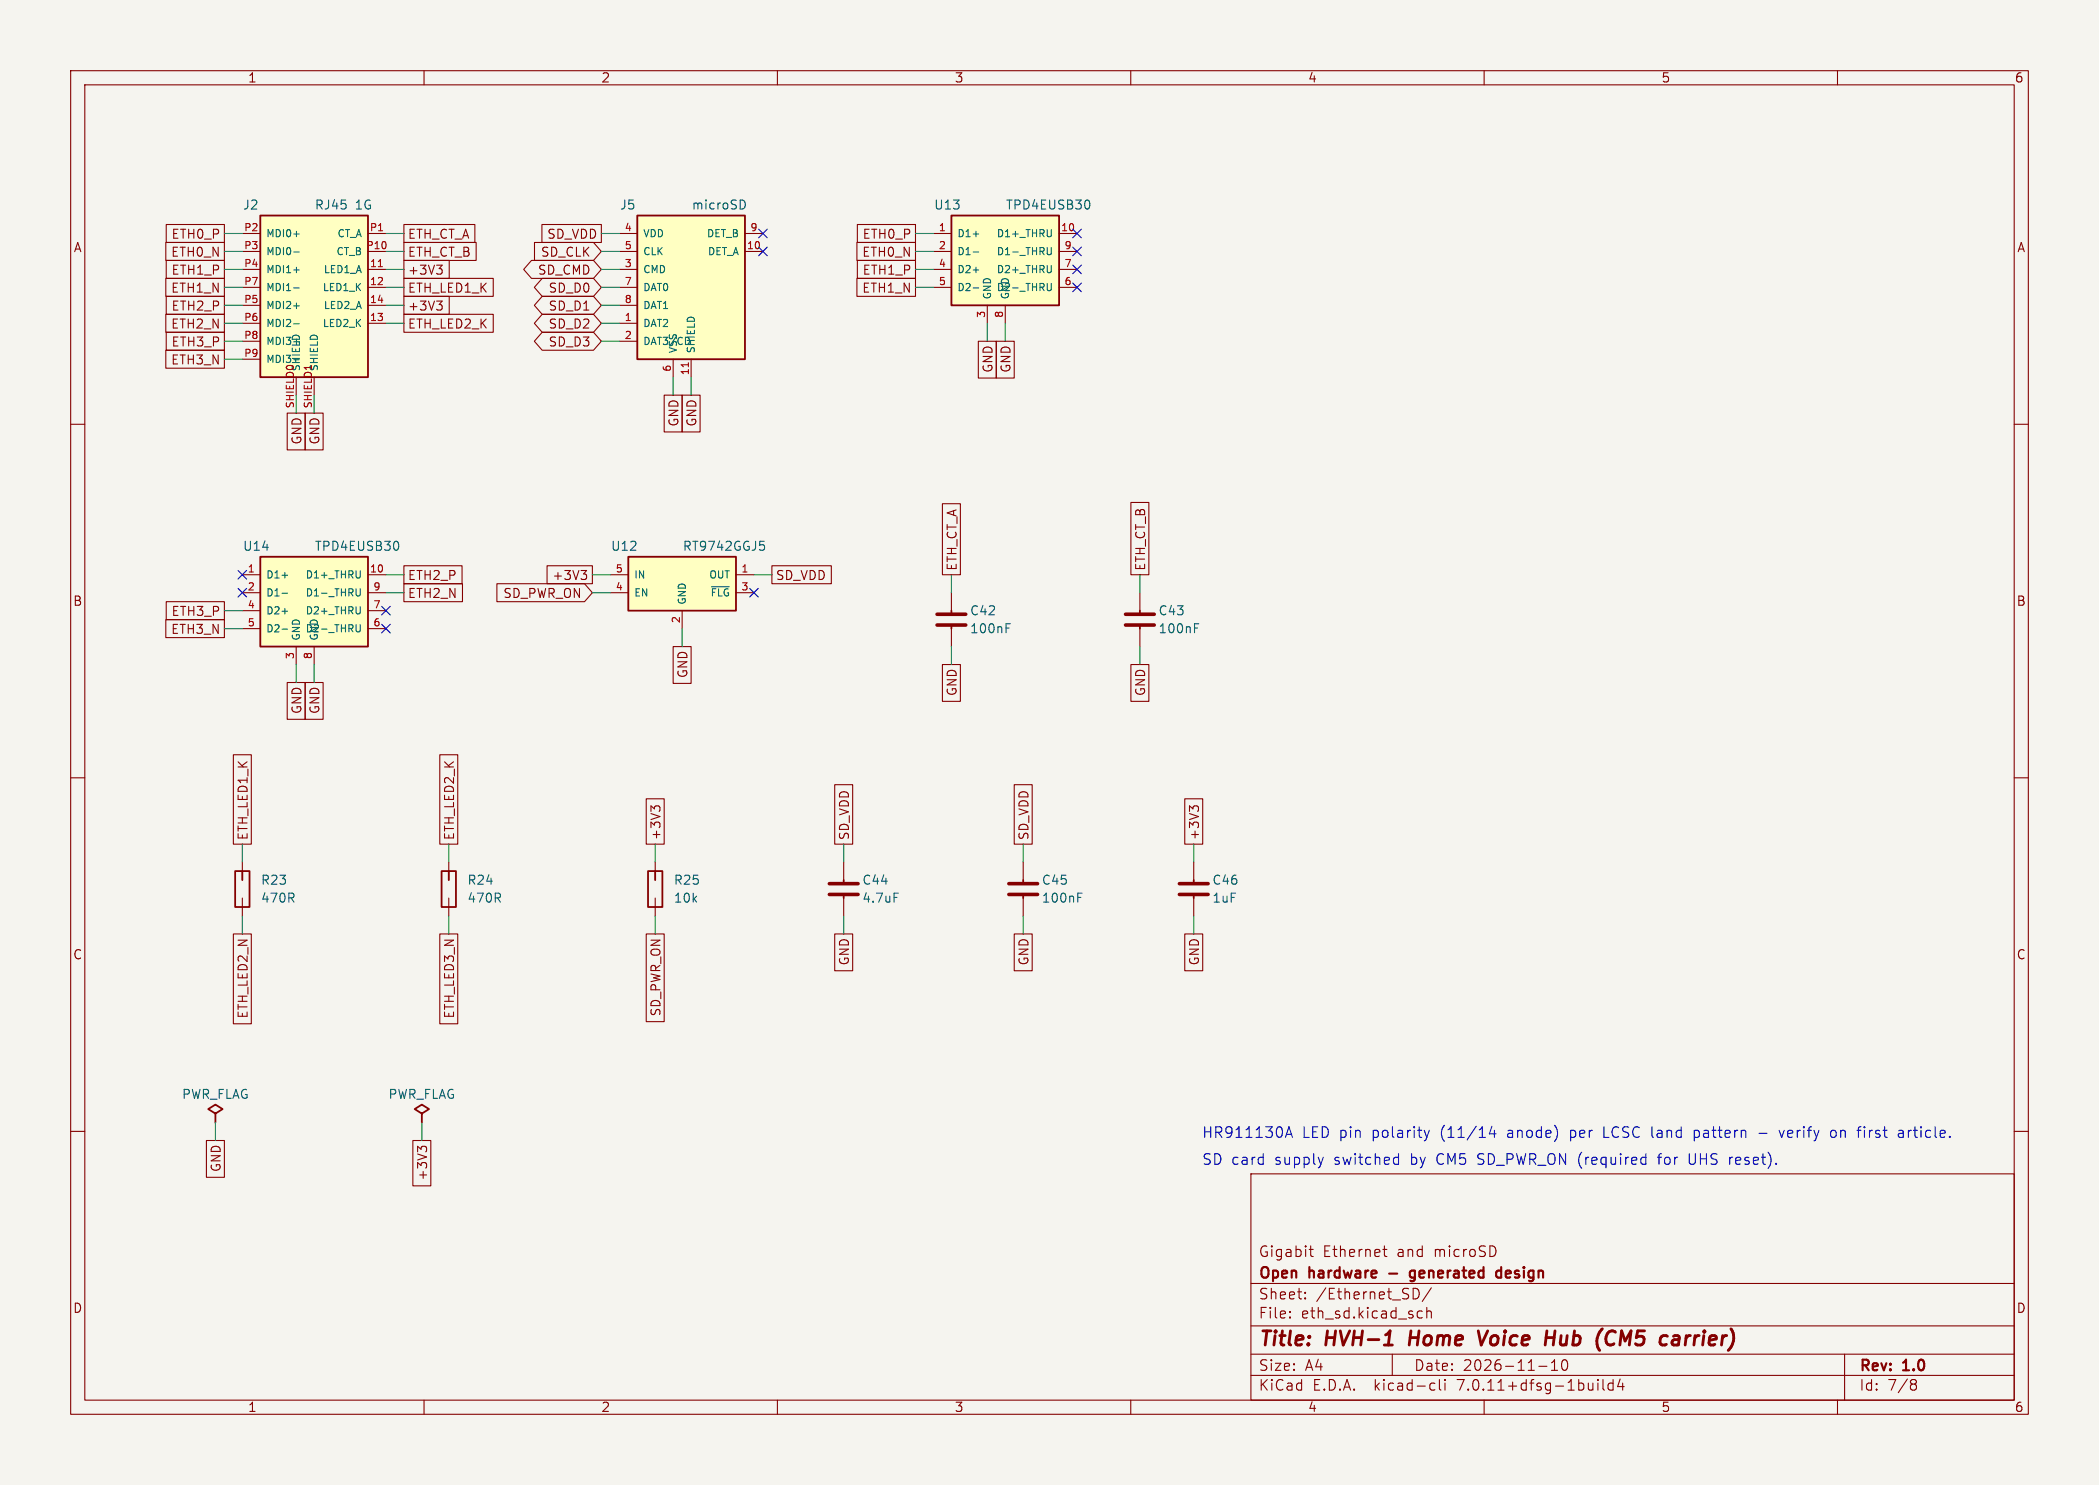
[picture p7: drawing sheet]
(kicad_sch (version 20230121) (generator eeschema)
 (paper "A4")
 (title_block (title "HVH-1 Home Voice Hub (CM5 carrier)") (date "2026-11-10") (rev "1.0") (company "Open hardware - generated design")
  (comment 1 "Gigabit Ethernet and microSD") (comment 2 ""))
 (lib_symbols
  (symbol "hvh:C" (pin_numbers hide) (pin_names (offset 0) hide) (in_bom yes) (on_board yes)
   (property "Reference" "C" (at 2.54 1.31 0) (effects (font (size 1.27 1.27)) (justify left)))
   (property "Value" "C" (at 2.54 -1.31 0) (effects (font (size 1.27 1.27)) (justify left)))
   (property "Footprint" "" (at 0 0 0) (effects (font (size 1.27 1.27)) hide))
   (property "Datasheet" "" (at 0 0 0) (effects (font (size 1.27 1.27)) hide))
   (symbol "C_0_1"
    (polyline (pts (xy -2.032 0.762) (xy 2.032 0.762)) (stroke (width 0.508) (type default)) (fill (type none)))
    (polyline (pts (xy -2.032 -0.762) (xy 2.032 -0.762)) (stroke (width 0.508) (type default)) (fill (type none)))
    (polyline (pts (xy 0 1.27) (xy 0 0.762)) (stroke (width 0.254) (type default)) (fill (type none)))
    (polyline (pts (xy 0 -0.762) (xy 0 -1.27)) (stroke (width 0.254) (type default)) (fill (type none))))
   (symbol "C_1_1"
    (pin passive line (at 0.00 3.81 270) (length 2.54) (name "~" (effects (font (size 1.016 1.016)))) (number "1" (effects (font (size 1.016 1.016)))))
    (pin passive line (at 0.00 -3.81 90) (length 2.54) (name "~" (effects (font (size 1.016 1.016)))) (number "2" (effects (font (size 1.016 1.016)))))))
  (symbol "hvh:PWR_FLAG" (power) (pin_numbers hide) (pin_names (offset 0) hide) (in_bom yes) (on_board yes)
   (property "Reference" "#FLG" (at 2.54 0.040000000000000036 0) (effects (font (size 1.27 1.27)) (justify left)))
   (property "Value" "PWR_FLAG" (at 2.54 -0.040000000000000036 0) (effects (font (size 1.27 1.27)) (justify left)))
   (property "Footprint" "" (at 0 0 0) (effects (font (size 1.27 1.27)) hide))
   (property "Datasheet" "" (at 0 0 0) (effects (font (size 1.27 1.27)) hide))
   (symbol "PWR_FLAG_0_1"
    (polyline (pts (xy 0 0) (xy 0 1.27) (xy -1.016 1.905) (xy 0 2.54) (xy 1.016 1.905) (xy 0 1.27)) (stroke (width 0.254) (type default)) (fill (type none))))
   (symbol "PWR_FLAG_1_1"
    (pin power_out line (at 0.00 0.00 90) (length 0) hide (name "pwr" (effects (font (size 1.016 1.016)))) (number "1" (effects (font (size 1.016 1.016)))))))
  (symbol "hvh:R" (pin_numbers hide) (pin_names (offset 0) hide) (in_bom yes) (on_board yes)
   (property "Reference" "R" (at 2.54 1.31 0) (effects (font (size 1.27 1.27)) (justify left)))
   (property "Value" "R" (at 2.54 -1.31 0) (effects (font (size 1.27 1.27)) (justify left)))
   (property "Footprint" "" (at 0 0 0) (effects (font (size 1.27 1.27)) hide))
   (property "Datasheet" "" (at 0 0 0) (effects (font (size 1.27 1.27)) hide))
   (symbol "R_0_1"
    (rectangle (start -1.016 2.54) (end 1.016 -2.54) (stroke (width 0.254) (type default)) (fill (type none)))
    (polyline (pts (xy 0 2.54) (xy 0 1.27)) (stroke (width 0.254) (type default)) (fill (type none))))
   (symbol "R_1_1"
    (pin passive line (at 0.00 3.81 270) (length 2.54) (name "~" (effects (font (size 1.016 1.016)))) (number "1" (effects (font (size 1.016 1.016)))))
    (pin passive line (at 0.00 -3.81 90) (length 2.54) (name "~" (effects (font (size 1.016 1.016)))) (number "2" (effects (font (size 1.016 1.016)))))))
  (symbol "hvh:RJ45" (pin_names (offset 0.762)) (in_bom yes) (on_board yes)
   (property "Reference" "J" (at -7.62 13.2 0) (effects (font (size 1.27 1.27)) (justify left)))
   (property "Value" "RJ45" (at -7.62 -13.2 0) (effects (font (size 1.27 1.27)) (justify left)))
   (property "Footprint" "" (at 0 0 0) (effects (font (size 1.27 1.27)) hide))
   (property "Datasheet" "" (at 0 0 0) (effects (font (size 1.27 1.27)) hide))
   (symbol "RJ45_0_1"
    (rectangle (start -7.62 11.43) (end 7.62 -11.43) (stroke (width 0.254) (type default)) (fill (type background))))
   (symbol "RJ45_1_1"
    (pin passive line (at -10.16 8.89 0) (length 2.54) (name "MDI0+" (effects (font (size 1.016 1.016)))) (number "P2" (effects (font (size 1.016 1.016)))))
    (pin passive line (at -10.16 6.35 0) (length 2.54) (name "MDI0-" (effects (font (size 1.016 1.016)))) (number "P3" (effects (font (size 1.016 1.016)))))
    (pin passive line (at -10.16 3.81 0) (length 2.54) (name "MDI1+" (effects (font (size 1.016 1.016)))) (number "P4" (effects (font (size 1.016 1.016)))))
    (pin passive line (at -10.16 1.27 0) (length 2.54) (name "MDI1-" (effects (font (size 1.016 1.016)))) (number "P7" (effects (font (size 1.016 1.016)))))
    (pin passive line (at -10.16 -1.27 0) (length 2.54) (name "MDI2+" (effects (font (size 1.016 1.016)))) (number "P5" (effects (font (size 1.016 1.016)))))
    (pin passive line (at -10.16 -3.81 0) (length 2.54) (name "MDI2-" (effects (font (size 1.016 1.016)))) (number "P6" (effects (font (size 1.016 1.016)))))
    (pin passive line (at -10.16 -6.35 0) (length 2.54) (name "MDI3+" (effects (font (size 1.016 1.016)))) (number "P8" (effects (font (size 1.016 1.016)))))
    (pin passive line (at -10.16 -8.89 0) (length 2.54) (name "MDI3-" (effects (font (size 1.016 1.016)))) (number "P9" (effects (font (size 1.016 1.016)))))
    (pin passive line (at 10.16 8.89 180) (length 2.54) (name "CT_A" (effects (font (size 1.016 1.016)))) (number "P1" (effects (font (size 1.016 1.016)))))
    (pin passive line (at 10.16 6.35 180) (length 2.54) (name "CT_B" (effects (font (size 1.016 1.016)))) (number "P10" (effects (font (size 1.016 1.016)))))
    (pin passive line (at 10.16 3.81 180) (length 2.54) (name "LED1_A" (effects (font (size 1.016 1.016)))) (number "11" (effects (font (size 1.016 1.016)))))
    (pin passive line (at 10.16 1.27 180) (length 2.54) (name "LED1_K" (effects (font (size 1.016 1.016)))) (number "12" (effects (font (size 1.016 1.016)))))
    (pin passive line (at 10.16 -1.27 180) (length 2.54) (name "LED2_A" (effects (font (size 1.016 1.016)))) (number "14" (effects (font (size 1.016 1.016)))))
    (pin passive line (at 10.16 -3.81 180) (length 2.54) (name "LED2_K" (effects (font (size 1.016 1.016)))) (number "13" (effects (font (size 1.016 1.016)))))
    (pin passive line (at -2.54 -13.97 90) (length 2.54) (name "SHIELD" (effects (font (size 1.016 1.016)))) (number "SHIELD0" (effects (font (size 1.016 1.016)))))
    (pin passive line (at 0.00 -13.97 90) (length 2.54) (name "SHIELD" (effects (font (size 1.016 1.016)))) (number "SHIELD1" (effects (font (size 1.016 1.016)))))))
  (symbol "hvh:RT9742" (pin_names (offset 0.762)) (in_bom yes) (on_board yes)
   (property "Reference" "U" (at -7.619999999999999 5.58 0) (effects (font (size 1.27 1.27)) (justify left)))
   (property "Value" "RT9742" (at -7.619999999999999 -5.58 0) (effects (font (size 1.27 1.27)) (justify left)))
   (property "Footprint" "" (at 0 0 0) (effects (font (size 1.27 1.27)) hide))
   (property "Datasheet" "" (at 0 0 0) (effects (font (size 1.27 1.27)) hide))
   (symbol "RT9742_0_1"
    (rectangle (start -7.62 3.81) (end 7.62 -3.81) (stroke (width 0.254) (type default)) (fill (type background))))
   (symbol "RT9742_1_1"
    (pin power_in line (at -10.16 1.27 0) (length 2.54) (name "IN" (effects (font (size 1.016 1.016)))) (number "5" (effects (font (size 1.016 1.016)))))
    (pin input line (at -10.16 -1.27 0) (length 2.54) (name "EN" (effects (font (size 1.016 1.016)))) (number "4" (effects (font (size 1.016 1.016)))))
    (pin power_in line (at 0.00 -6.35 90) (length 2.54) (name "GND" (effects (font (size 1.016 1.016)))) (number "2" (effects (font (size 1.016 1.016)))))
    (pin power_out line (at 10.16 1.27 180) (length 2.54) (name "OUT" (effects (font (size 1.016 1.016)))) (number "1" (effects (font (size 1.016 1.016)))))
    (pin open_collector line (at 10.16 -1.27 180) (length 2.54) (name "~{FLG}" (effects (font (size 1.016 1.016)))) (number "3" (effects (font (size 1.016 1.016)))))))
  (symbol "hvh:TPD4EUSB30" (pin_names (offset 0.762)) (in_bom yes) (on_board yes)
   (property "Reference" "U" (at -7.62 8.12 0) (effects (font (size 1.27 1.27)) (justify left)))
   (property "Value" "TPD4EUSB30" (at -7.62 -8.12 0) (effects (font (size 1.27 1.27)) (justify left)))
   (property "Footprint" "" (at 0 0 0) (effects (font (size 1.27 1.27)) hide))
   (property "Datasheet" "" (at 0 0 0) (effects (font (size 1.27 1.27)) hide))
   (symbol "TPD4EUSB30_0_1"
    (rectangle (start -7.62 6.35) (end 7.62 -6.35) (stroke (width 0.254) (type default)) (fill (type background))))
   (symbol "TPD4EUSB30_1_1"
    (pin passive line (at -10.16 3.81 0) (length 2.54) (name "D1+" (effects (font (size 1.016 1.016)))) (number "1" (effects (font (size 1.016 1.016)))))
    (pin passive line (at 10.16 3.81 180) (length 2.54) (name "D1+_THRU" (effects (font (size 1.016 1.016)))) (number "10" (effects (font (size 1.016 1.016)))))
    (pin passive line (at -10.16 1.27 0) (length 2.54) (name "D1-" (effects (font (size 1.016 1.016)))) (number "2" (effects (font (size 1.016 1.016)))))
    (pin passive line (at 10.16 1.27 180) (length 2.54) (name "D1-_THRU" (effects (font (size 1.016 1.016)))) (number "9" (effects (font (size 1.016 1.016)))))
    (pin passive line (at -10.16 -1.27 0) (length 2.54) (name "D2+" (effects (font (size 1.016 1.016)))) (number "4" (effects (font (size 1.016 1.016)))))
    (pin passive line (at 10.16 -1.27 180) (length 2.54) (name "D2+_THRU" (effects (font (size 1.016 1.016)))) (number "7" (effects (font (size 1.016 1.016)))))
    (pin passive line (at -10.16 -3.81 0) (length 2.54) (name "D2-" (effects (font (size 1.016 1.016)))) (number "5" (effects (font (size 1.016 1.016)))))
    (pin passive line (at 10.16 -3.81 180) (length 2.54) (name "D2-_THRU" (effects (font (size 1.016 1.016)))) (number "6" (effects (font (size 1.016 1.016)))))
    (pin power_in line (at -2.54 -8.89 90) (length 2.54) (name "GND" (effects (font (size 1.016 1.016)))) (number "3" (effects (font (size 1.016 1.016)))))
    (pin passive line (at 0.00 -8.89 90) (length 2.54) (name "GND" (effects (font (size 1.016 1.016)))) (number "8" (effects (font (size 1.016 1.016)))))))
  (symbol "hvh:USDSOCK" (pin_names (offset 0.762)) (in_bom yes) (on_board yes)
   (property "Reference" "J" (at -7.62 11.93 0) (effects (font (size 1.27 1.27)) (justify left)))
   (property "Value" "USDSOCK" (at -7.62 -11.93 0) (effects (font (size 1.27 1.27)) (justify left)))
   (property "Footprint" "" (at 0 0 0) (effects (font (size 1.27 1.27)) hide))
   (property "Datasheet" "" (at 0 0 0) (effects (font (size 1.27 1.27)) hide))
   (symbol "USDSOCK_0_1"
    (rectangle (start -7.62 10.16) (end 7.62 -10.16) (stroke (width 0.254) (type default)) (fill (type background))))
   (symbol "USDSOCK_1_1"
    (pin power_in line (at -10.16 7.62 0) (length 2.54) (name "VDD" (effects (font (size 1.016 1.016)))) (number "4" (effects (font (size 1.016 1.016)))))
    (pin input line (at -10.16 5.08 0) (length 2.54) (name "CLK" (effects (font (size 1.016 1.016)))) (number "5" (effects (font (size 1.016 1.016)))))
    (pin bidirectional line (at -10.16 2.54 0) (length 2.54) (name "CMD" (effects (font (size 1.016 1.016)))) (number "3" (effects (font (size 1.016 1.016)))))
    (pin bidirectional line (at -10.16 0.00 0) (length 2.54) (name "DAT0" (effects (font (size 1.016 1.016)))) (number "7" (effects (font (size 1.016 1.016)))))
    (pin bidirectional line (at -10.16 -2.54 0) (length 2.54) (name "DAT1" (effects (font (size 1.016 1.016)))) (number "8" (effects (font (size 1.016 1.016)))))
    (pin bidirectional line (at -10.16 -5.08 0) (length 2.54) (name "DAT2" (effects (font (size 1.016 1.016)))) (number "1" (effects (font (size 1.016 1.016)))))
    (pin bidirectional line (at -10.16 -7.62 0) (length 2.54) (name "DAT3/CD" (effects (font (size 1.016 1.016)))) (number "2" (effects (font (size 1.016 1.016)))))
    (pin passive line (at 10.16 7.62 180) (length 2.54) (name "DET_B" (effects (font (size 1.016 1.016)))) (number "9" (effects (font (size 1.016 1.016)))))
    (pin passive line (at 10.16 5.08 180) (length 2.54) (name "DET_A" (effects (font (size 1.016 1.016)))) (number "10" (effects (font (size 1.016 1.016)))))
    (pin power_in line (at -2.54 -12.70 90) (length 2.54) (name "VSS" (effects (font (size 1.016 1.016)))) (number "6" (effects (font (size 1.016 1.016)))))
    (pin passive line (at 0.00 -12.70 90) (length 2.54) (name "SHIELD" (effects (font (size 1.016 1.016)))) (number "11" (effects (font (size 1.016 1.016))))))))
 (symbol (lib_id "hvh:RJ45") (at 44.45 41.91 0) (unit 1) (in_bom yes) (on_board yes) (dnp no)
  (property "Reference" "J2" (at 34.29 28.98 0) (effects (font (size 1.27 1.27)) (justify left)))
  (property "Value" "RJ45 1G" (at 44.45 28.98 0) (effects (font (size 1.27 1.27)) (justify left)))
  (property "Footprint" "hvh:RJ45_HanRun_HR911130A" (at 44.45 41.91 0) (effects (font (size 1.27 1.27)) (justify left) hide))
  (property "Datasheet" "" (at 44.45 41.91 0) (effects (font (size 1.27 1.27)) (justify left) hide))
  (property "LCSC" "C54408" (at 44.45 41.91 0) (effects (font (size 1.27 1.27)) (justify left) hide))
  (property "MPN" "HR911130A" (at 44.45 41.91 0) (effects (font (size 1.27 1.27)) (justify left) hide))
  (property "Manufacturer" "HanRun" (at 44.45 41.91 0) (effects (font (size 1.27 1.27)) (justify left) hide))
  (property "Description" "RJ45 gigabit MagJack with LEDs" (at 44.45 41.91 0) (effects (font (size 1.27 1.27)) (justify left) hide)) (pin "P2") (pin "P3") (pin "P4") (pin "P7") (pin "P5") (pin "P6") (pin "P8") (pin "P9") (pin "P1") (pin "P10") (pin "11") (pin "12") (pin "14") (pin "13") (pin "SHIELD0") (pin "SHIELD1"))
 (wire (pts (xy 34.29 33.02) (xy 31.75 33.02)) (stroke (width 0) (type default)))
 (global_label "ETH0_P" (shape passive) (at 31.75 33.02 180) (fields_autoplaced) (effects (font (size 1.27 1.27)) (justify right))
  (property "Intersheetrefs" "${INTERSHEET_REFS}" (at 31.75 33.02 0) (effects (font (size 1.27 1.27)) hide)))
 (wire (pts (xy 34.29 35.56) (xy 31.75 35.56)) (stroke (width 0) (type default)))
 (global_label "ETH0_N" (shape passive) (at 31.75 35.56 180) (fields_autoplaced) (effects (font (size 1.27 1.27)) (justify right))
  (property "Intersheetrefs" "${INTERSHEET_REFS}" (at 31.75 35.56 0) (effects (font (size 1.27 1.27)) hide)))
 (wire (pts (xy 34.29 38.1) (xy 31.75 38.1)) (stroke (width 0) (type default)))
 (global_label "ETH1_P" (shape passive) (at 31.75 38.1 180) (fields_autoplaced) (effects (font (size 1.27 1.27)) (justify right))
  (property "Intersheetrefs" "${INTERSHEET_REFS}" (at 31.75 38.1 0) (effects (font (size 1.27 1.27)) hide)))
 (wire (pts (xy 34.29 40.64) (xy 31.75 40.64)) (stroke (width 0) (type default)))
 (global_label "ETH1_N" (shape passive) (at 31.75 40.64 180) (fields_autoplaced) (effects (font (size 1.27 1.27)) (justify right))
  (property "Intersheetrefs" "${INTERSHEET_REFS}" (at 31.75 40.64 0) (effects (font (size 1.27 1.27)) hide)))
 (wire (pts (xy 34.29 43.18) (xy 31.75 43.18)) (stroke (width 0) (type default)))
 (global_label "ETH2_P" (shape passive) (at 31.75 43.18 180) (fields_autoplaced) (effects (font (size 1.27 1.27)) (justify right))
  (property "Intersheetrefs" "${INTERSHEET_REFS}" (at 31.75 43.18 0) (effects (font (size 1.27 1.27)) hide)))
 (wire (pts (xy 34.29 45.72) (xy 31.75 45.72)) (stroke (width 0) (type default)))
 (global_label "ETH2_N" (shape passive) (at 31.75 45.72 180) (fields_autoplaced) (effects (font (size 1.27 1.27)) (justify right))
  (property "Intersheetrefs" "${INTERSHEET_REFS}" (at 31.75 45.72 0) (effects (font (size 1.27 1.27)) hide)))
 (wire (pts (xy 34.29 48.26) (xy 31.75 48.26)) (stroke (width 0) (type default)))
 (global_label "ETH3_P" (shape passive) (at 31.75 48.26 180) (fields_autoplaced) (effects (font (size 1.27 1.27)) (justify right))
  (property "Intersheetrefs" "${INTERSHEET_REFS}" (at 31.75 48.26 0) (effects (font (size 1.27 1.27)) hide)))
 (wire (pts (xy 34.29 50.8) (xy 31.75 50.8)) (stroke (width 0) (type default)))
 (global_label "ETH3_N" (shape passive) (at 31.75 50.8 180) (fields_autoplaced) (effects (font (size 1.27 1.27)) (justify right))
  (property "Intersheetrefs" "${INTERSHEET_REFS}" (at 31.75 50.8 0) (effects (font (size 1.27 1.27)) hide)))
 (wire (pts (xy 54.61 33.02) (xy 57.15 33.02)) (stroke (width 0) (type default)))
 (global_label "ETH_CT_A" (shape passive) (at 57.15 33.02 0) (fields_autoplaced) (effects (font (size 1.27 1.27)) (justify left))
  (property "Intersheetrefs" "${INTERSHEET_REFS}" (at 57.15 33.02 0) (effects (font (size 1.27 1.27)) hide)))
 (wire (pts (xy 54.61 35.56) (xy 57.15 35.56)) (stroke (width 0) (type default)))
 (global_label "ETH_CT_B" (shape passive) (at 57.15 35.56 0) (fields_autoplaced) (effects (font (size 1.27 1.27)) (justify left))
  (property "Intersheetrefs" "${INTERSHEET_REFS}" (at 57.15 35.56 0) (effects (font (size 1.27 1.27)) hide)))
 (wire (pts (xy 54.61 38.1) (xy 57.15 38.1)) (stroke (width 0) (type default)))
 (global_label "+3V3" (shape passive) (at 57.15 38.1 0) (fields_autoplaced) (effects (font (size 1.27 1.27)) (justify left))
  (property "Intersheetrefs" "${INTERSHEET_REFS}" (at 57.15 38.1 0) (effects (font (size 1.27 1.27)) hide)))
 (wire (pts (xy 54.61 40.64) (xy 57.15 40.64)) (stroke (width 0) (type default)))
 (global_label "ETH_LED1_K" (shape passive) (at 57.15 40.64 0) (fields_autoplaced) (effects (font (size 1.27 1.27)) (justify left))
  (property "Intersheetrefs" "${INTERSHEET_REFS}" (at 57.15 40.64 0) (effects (font (size 1.27 1.27)) hide)))
 (wire (pts (xy 54.61 43.18) (xy 57.15 43.18)) (stroke (width 0) (type default)))
 (global_label "+3V3" (shape passive) (at 57.15 43.18 0) (fields_autoplaced) (effects (font (size 1.27 1.27)) (justify left))
  (property "Intersheetrefs" "${INTERSHEET_REFS}" (at 57.15 43.18 0) (effects (font (size 1.27 1.27)) hide)))
 (wire (pts (xy 54.61 45.72) (xy 57.15 45.72)) (stroke (width 0) (type default)))
 (global_label "ETH_LED2_K" (shape passive) (at 57.15 45.72 0) (fields_autoplaced) (effects (font (size 1.27 1.27)) (justify left))
  (property "Intersheetrefs" "${INTERSHEET_REFS}" (at 57.15 45.72 0) (effects (font (size 1.27 1.27)) hide)))
 (wire (pts (xy 41.91 55.88) (xy 41.91 58.42)) (stroke (width 0) (type default)))
 (global_label "GND" (shape passive) (at 41.91 58.42 270) (fields_autoplaced) (effects (font (size 1.27 1.27)) (justify right))
  (property "Intersheetrefs" "${INTERSHEET_REFS}" (at 41.91 58.42 0) (effects (font (size 1.27 1.27)) hide)))
 (wire (pts (xy 44.45 55.88) (xy 44.45 58.42)) (stroke (width 0) (type default)))
 (global_label "GND" (shape passive) (at 44.45 58.42 270) (fields_autoplaced) (effects (font (size 1.27 1.27)) (justify right))
  (property "Intersheetrefs" "${INTERSHEET_REFS}" (at 44.45 58.42 0) (effects (font (size 1.27 1.27)) hide)))
 (symbol (lib_id "hvh:USDSOCK") (at 97.79 40.64 0) (unit 1) (in_bom yes) (on_board yes) (dnp no)
  (property "Reference" "J5" (at 87.63 28.98 0) (effects (font (size 1.27 1.27)) (justify left)))
  (property "Value" "microSD" (at 97.79 28.98 0) (effects (font (size 1.27 1.27)) (justify left)))
  (property "Footprint" "Connector_Card:microSD_HC_Molex_104031-0811" (at 97.79 40.64 0) (effects (font (size 1.27 1.27)) (justify left) hide))
  (property "Datasheet" "" (at 97.79 40.64 0) (effects (font (size 1.27 1.27)) (justify left) hide))
  (property "LCSC" "C585350" (at 97.79 40.64 0) (effects (font (size 1.27 1.27)) (justify left) hide))
  (property "MPN" "1040310811" (at 97.79 40.64 0) (effects (font (size 1.27 1.27)) (justify left) hide))
  (property "Manufacturer" "Molex" (at 97.79 40.64 0) (effects (font (size 1.27 1.27)) (justify left) hide))
  (property "Description" "microSD push-pull socket" (at 97.79 40.64 0) (effects (font (size 1.27 1.27)) (justify left) hide)) (pin "4") (pin "5") (pin "3") (pin "7") (pin "8") (pin "1") (pin "2") (pin "9") (pin "10") (pin "6") (pin "11"))
 (wire (pts (xy 87.63 33.02) (xy 85.09 33.02)) (stroke (width 0) (type default)))
 (global_label "SD_VDD" (shape passive) (at 85.09 33.02 180) (fields_autoplaced) (effects (font (size 1.27 1.27)) (justify right))
  (property "Intersheetrefs" "${INTERSHEET_REFS}" (at 85.09 33.02 0) (effects (font (size 1.27 1.27)) hide)))
 (wire (pts (xy 87.63 35.56) (xy 85.09 35.56)) (stroke (width 0) (type default)))
 (global_label "SD_CLK" (shape input) (at 85.09 35.56 180) (fields_autoplaced) (effects (font (size 1.27 1.27)) (justify right))
  (property "Intersheetrefs" "${INTERSHEET_REFS}" (at 85.09 35.56 0) (effects (font (size 1.27 1.27)) hide)))
 (wire (pts (xy 87.63 38.1) (xy 85.09 38.1)) (stroke (width 0) (type default)))
 (global_label "SD_CMD" (shape bidirectional) (at 85.09 38.1 180) (fields_autoplaced) (effects (font (size 1.27 1.27)) (justify right))
  (property "Intersheetrefs" "${INTERSHEET_REFS}" (at 85.09 38.1 0) (effects (font (size 1.27 1.27)) hide)))
 (wire (pts (xy 87.63 40.64) (xy 85.09 40.64)) (stroke (width 0) (type default)))
 (global_label "SD_D0" (shape bidirectional) (at 85.09 40.64 180) (fields_autoplaced) (effects (font (size 1.27 1.27)) (justify right))
  (property "Intersheetrefs" "${INTERSHEET_REFS}" (at 85.09 40.64 0) (effects (font (size 1.27 1.27)) hide)))
 (wire (pts (xy 87.63 43.18) (xy 85.09 43.18)) (stroke (width 0) (type default)))
 (global_label "SD_D1" (shape bidirectional) (at 85.09 43.18 180) (fields_autoplaced) (effects (font (size 1.27 1.27)) (justify right))
  (property "Intersheetrefs" "${INTERSHEET_REFS}" (at 85.09 43.18 0) (effects (font (size 1.27 1.27)) hide)))
 (wire (pts (xy 87.63 45.72) (xy 85.09 45.72)) (stroke (width 0) (type default)))
 (global_label "SD_D2" (shape bidirectional) (at 85.09 45.72 180) (fields_autoplaced) (effects (font (size 1.27 1.27)) (justify right))
  (property "Intersheetrefs" "${INTERSHEET_REFS}" (at 85.09 45.72 0) (effects (font (size 1.27 1.27)) hide)))
 (wire (pts (xy 87.63 48.26) (xy 85.09 48.26)) (stroke (width 0) (type default)))
 (global_label "SD_D3" (shape bidirectional) (at 85.09 48.26 180) (fields_autoplaced) (effects (font (size 1.27 1.27)) (justify right))
  (property "Intersheetrefs" "${INTERSHEET_REFS}" (at 85.09 48.26 0) (effects (font (size 1.27 1.27)) hide)))
 (no_connect (at 107.95 33.02))
 (no_connect (at 107.95 35.56))
 (wire (pts (xy 95.25 53.34) (xy 95.25 55.88)) (stroke (width 0) (type default)))
 (global_label "GND" (shape passive) (at 95.25 55.88 270) (fields_autoplaced) (effects (font (size 1.27 1.27)) (justify right))
  (property "Intersheetrefs" "${INTERSHEET_REFS}" (at 95.25 55.88 0) (effects (font (size 1.27 1.27)) hide)))
 (wire (pts (xy 97.79 53.34) (xy 97.79 55.88)) (stroke (width 0) (type default)))
 (global_label "GND" (shape passive) (at 97.79 55.88 270) (fields_autoplaced) (effects (font (size 1.27 1.27)) (justify right))
  (property "Intersheetrefs" "${INTERSHEET_REFS}" (at 97.79 55.88 0) (effects (font (size 1.27 1.27)) hide)))
 (symbol (lib_id "hvh:TPD4EUSB30") (at 142.24 36.83 0) (unit 1) (in_bom yes) (on_board yes) (dnp no)
  (property "Reference" "U13" (at 132.08 28.98 0) (effects (font (size 1.27 1.27)) (justify left)))
  (property "Value" "TPD4EUSB30" (at 142.24 28.98 0) (effects (font (size 1.27 1.27)) (justify left)))
  (property "Footprint" "Package_SON:USON-10_2.5x1.0mm_P0.5mm" (at 142.24 36.83 0) (effects (font (size 1.27 1.27)) (justify left) hide))
  (property "Datasheet" "" (at 142.24 36.83 0) (effects (font (size 1.27 1.27)) (justify left) hide))
  (property "LCSC" "C90627" (at 142.24 36.83 0) (effects (font (size 1.27 1.27)) (justify left) hide))
  (property "MPN" "TPD4EUSB30DQAR" (at 142.24 36.83 0) (effects (font (size 1.27 1.27)) (justify left) hide))
  (property "Manufacturer" "Texas Instruments" (at 142.24 36.83 0) (effects (font (size 1.27 1.27)) (justify left) hide))
  (property "Description" "4-ch low-cap ESD (USB3/Ethernet)" (at 142.24 36.83 0) (effects (font (size 1.27 1.27)) (justify left) hide)) (pin "1") (pin "10") (pin "2") (pin "9") (pin "4") (pin "7") (pin "5") (pin "6") (pin "3") (pin "8"))
 (wire (pts (xy 132.08 33.02) (xy 129.54 33.02)) (stroke (width 0) (type default)))
 (global_label "ETH0_P" (shape passive) (at 129.54 33.02 180) (fields_autoplaced) (effects (font (size 1.27 1.27)) (justify right))
  (property "Intersheetrefs" "${INTERSHEET_REFS}" (at 129.54 33.02 0) (effects (font (size 1.27 1.27)) hide)))
 (no_connect (at 152.4 33.02))
 (wire (pts (xy 132.08 35.56) (xy 129.54 35.56)) (stroke (width 0) (type default)))
 (global_label "ETH0_N" (shape passive) (at 129.54 35.56 180) (fields_autoplaced) (effects (font (size 1.27 1.27)) (justify right))
  (property "Intersheetrefs" "${INTERSHEET_REFS}" (at 129.54 35.56 0) (effects (font (size 1.27 1.27)) hide)))
 (no_connect (at 152.4 35.56))
 (wire (pts (xy 132.08 38.1) (xy 129.54 38.1)) (stroke (width 0) (type default)))
 (global_label "ETH1_P" (shape passive) (at 129.54 38.1 180) (fields_autoplaced) (effects (font (size 1.27 1.27)) (justify right))
  (property "Intersheetrefs" "${INTERSHEET_REFS}" (at 129.54 38.1 0) (effects (font (size 1.27 1.27)) hide)))
 (no_connect (at 152.4 38.1))
 (wire (pts (xy 132.08 40.64) (xy 129.54 40.64)) (stroke (width 0) (type default)))
 (global_label "ETH1_N" (shape passive) (at 129.54 40.64 180) (fields_autoplaced) (effects (font (size 1.27 1.27)) (justify right))
  (property "Intersheetrefs" "${INTERSHEET_REFS}" (at 129.54 40.64 0) (effects (font (size 1.27 1.27)) hide)))
 (no_connect (at 152.4 40.64))
 (wire (pts (xy 139.7 45.72) (xy 139.7 48.26)) (stroke (width 0) (type default)))
 (global_label "GND" (shape passive) (at 139.7 48.26 270) (fields_autoplaced) (effects (font (size 1.27 1.27)) (justify right))
  (property "Intersheetrefs" "${INTERSHEET_REFS}" (at 139.7 48.26 0) (effects (font (size 1.27 1.27)) hide)))
 (wire (pts (xy 142.24 45.72) (xy 142.24 48.26)) (stroke (width 0) (type default)))
 (global_label "GND" (shape passive) (at 142.24 48.26 270) (fields_autoplaced) (effects (font (size 1.27 1.27)) (justify right))
  (property "Intersheetrefs" "${INTERSHEET_REFS}" (at 142.24 48.26 0) (effects (font (size 1.27 1.27)) hide)))
 (symbol (lib_id "hvh:TPD4EUSB30") (at 44.45 85.09 0) (unit 1) (in_bom yes) (on_board yes) (dnp no)
  (property "Reference" "U14" (at 34.29 77.24 0) (effects (font (size 1.27 1.27)) (justify left)))
  (property "Value" "TPD4EUSB30" (at 44.45 77.24 0) (effects (font (size 1.27 1.27)) (justify left)))
  (property "Footprint" "Package_SON:USON-10_2.5x1.0mm_P0.5mm" (at 44.45 85.09 0) (effects (font (size 1.27 1.27)) (justify left) hide))
  (property "Datasheet" "" (at 44.45 85.09 0) (effects (font (size 1.27 1.27)) (justify left) hide))
  (property "LCSC" "C90627" (at 44.45 85.09 0) (effects (font (size 1.27 1.27)) (justify left) hide))
  (property "MPN" "TPD4EUSB30DQAR" (at 44.45 85.09 0) (effects (font (size 1.27 1.27)) (justify left) hide))
  (property "Manufacturer" "Texas Instruments" (at 44.45 85.09 0) (effects (font (size 1.27 1.27)) (justify left) hide))
  (property "Description" "4-ch low-cap ESD (USB3/Ethernet)" (at 44.45 85.09 0) (effects (font (size 1.27 1.27)) (justify left) hide)) (pin "1") (pin "10") (pin "2") (pin "9") (pin "4") (pin "7") (pin "5") (pin "6") (pin "3") (pin "8"))
 (no_connect (at 34.29 81.28))
 (wire (pts (xy 54.61 81.28) (xy 57.15 81.28)) (stroke (width 0) (type default)))
 (global_label "ETH2_P" (shape passive) (at 57.15 81.28 0) (fields_autoplaced) (effects (font (size 1.27 1.27)) (justify left))
  (property "Intersheetrefs" "${INTERSHEET_REFS}" (at 57.15 81.28 0) (effects (font (size 1.27 1.27)) hide)))
 (no_connect (at 34.29 83.82))
 (wire (pts (xy 54.61 83.82) (xy 57.15 83.82)) (stroke (width 0) (type default)))
 (global_label "ETH2_N" (shape passive) (at 57.15 83.82 0) (fields_autoplaced) (effects (font (size 1.27 1.27)) (justify left))
  (property "Intersheetrefs" "${INTERSHEET_REFS}" (at 57.15 83.82 0) (effects (font (size 1.27 1.27)) hide)))
 (wire (pts (xy 34.29 86.36) (xy 31.75 86.36)) (stroke (width 0) (type default)))
 (global_label "ETH3_P" (shape passive) (at 31.75 86.36 180) (fields_autoplaced) (effects (font (size 1.27 1.27)) (justify right))
  (property "Intersheetrefs" "${INTERSHEET_REFS}" (at 31.75 86.36 0) (effects (font (size 1.27 1.27)) hide)))
 (no_connect (at 54.61 86.36))
 (wire (pts (xy 34.29 88.9) (xy 31.75 88.9)) (stroke (width 0) (type default)))
 (global_label "ETH3_N" (shape passive) (at 31.75 88.9 180) (fields_autoplaced) (effects (font (size 1.27 1.27)) (justify right))
  (property "Intersheetrefs" "${INTERSHEET_REFS}" (at 31.75 88.9 0) (effects (font (size 1.27 1.27)) hide)))
 (no_connect (at 54.61 88.9))
 (wire (pts (xy 41.91 93.98) (xy 41.91 96.52)) (stroke (width 0) (type default)))
 (global_label "GND" (shape passive) (at 41.91 96.52 270) (fields_autoplaced) (effects (font (size 1.27 1.27)) (justify right))
  (property "Intersheetrefs" "${INTERSHEET_REFS}" (at 41.91 96.52 0) (effects (font (size 1.27 1.27)) hide)))
 (wire (pts (xy 44.45 93.98) (xy 44.45 96.52)) (stroke (width 0) (type default)))
 (global_label "GND" (shape passive) (at 44.45 96.52 270) (fields_autoplaced) (effects (font (size 1.27 1.27)) (justify right))
  (property "Intersheetrefs" "${INTERSHEET_REFS}" (at 44.45 96.52 0) (effects (font (size 1.27 1.27)) hide)))
 (symbol (lib_id "hvh:RT9742") (at 96.52 82.55 0) (unit 1) (in_bom yes) (on_board yes) (dnp no)
  (property "Reference" "U12" (at 86.36 77.24 0) (effects (font (size 1.27 1.27)) (justify left)))
  (property "Value" "RT9742GGJ5" (at 96.52 77.24 0) (effects (font (size 1.27 1.27)) (justify left)))
  (property "Footprint" "Package_TO_SOT_SMD:SOT-23-5" (at 96.52 82.55 0) (effects (font (size 1.27 1.27)) (justify left) hide))
  (property "Datasheet" "" (at 96.52 82.55 0) (effects (font (size 1.27 1.27)) (justify left) hide))
  (property "LCSC" "C250547" (at 96.52 82.55 0) (effects (font (size 1.27 1.27)) (justify left) hide))
  (property "MPN" "RT9742GGJ5" (at 96.52 82.55 0) (effects (font (size 1.27 1.27)) (justify left) hide))
  (property "Manufacturer" "Richtek" (at 96.52 82.55 0) (effects (font (size 1.27 1.27)) (justify left) hide))
  (property "Description" "SD card power switch" (at 96.52 82.55 0) (effects (font (size 1.27 1.27)) (justify left) hide)) (pin "5") (pin "4") (pin "2") (pin "1") (pin "3"))
 (wire (pts (xy 86.36 81.28) (xy 83.82 81.28)) (stroke (width 0) (type default)))
 (global_label "+3V3" (shape passive) (at 83.82 81.28 180) (fields_autoplaced) (effects (font (size 1.27 1.27)) (justify right))
  (property "Intersheetrefs" "${INTERSHEET_REFS}" (at 83.82 81.28 0) (effects (font (size 1.27 1.27)) hide)))
 (wire (pts (xy 86.36 83.82) (xy 83.82 83.82)) (stroke (width 0) (type default)))
 (global_label "SD_PWR_ON" (shape input) (at 83.82 83.82 180) (fields_autoplaced) (effects (font (size 1.27 1.27)) (justify right))
  (property "Intersheetrefs" "${INTERSHEET_REFS}" (at 83.82 83.82 0) (effects (font (size 1.27 1.27)) hide)))
 (wire (pts (xy 96.52 88.9) (xy 96.52 91.44)) (stroke (width 0) (type default)))
 (global_label "GND" (shape passive) (at 96.52 91.44 270) (fields_autoplaced) (effects (font (size 1.27 1.27)) (justify right))
  (property "Intersheetrefs" "${INTERSHEET_REFS}" (at 96.52 91.44 0) (effects (font (size 1.27 1.27)) hide)))
 (wire (pts (xy 106.68 81.28) (xy 109.22 81.28)) (stroke (width 0) (type default)))
 (global_label "SD_VDD" (shape passive) (at 109.22 81.28 0) (fields_autoplaced) (effects (font (size 1.27 1.27)) (justify left))
  (property "Intersheetrefs" "${INTERSHEET_REFS}" (at 109.22 81.28 0) (effects (font (size 1.27 1.27)) hide)))
 (no_connect (at 106.68 83.82))
 (symbol (lib_id "hvh:C") (at 134.62 87.63 0) (unit 1) (in_bom yes) (on_board yes) (dnp no)
  (property "Reference" "C42" (at 137.16 86.36 0) (effects (font (size 1.27 1.27)) (justify left)))
  (property "Value" "100nF" (at 137.16 88.90 0) (effects (font (size 1.27 1.27)) (justify left)))
  (property "Footprint" "Capacitor_SMD:C_0402_1005Metric" (at 134.62 87.63 0) (effects (font (size 1.27 1.27)) (justify left) hide))
  (property "Datasheet" "" (at 134.62 87.63 0) (effects (font (size 1.27 1.27)) (justify left) hide))
  (property "LCSC" "C1525" (at 134.62 87.63 0) (effects (font (size 1.27 1.27)) (justify left) hide))
  (property "MPN" "CL05B104KO5NNNC" (at 134.62 87.63 0) (effects (font (size 1.27 1.27)) (justify left) hide))
  (property "Manufacturer" "Samsung" (at 134.62 87.63 0) (effects (font (size 1.27 1.27)) (justify left) hide))
  (property "Description" "Cap 100nF 16V X7R 0402" (at 134.62 87.63 0) (effects (font (size 1.27 1.27)) (justify left) hide)) (pin "1") (pin "2"))
 (wire (pts (xy 134.62 83.82) (xy 134.62 81.28)) (stroke (width 0) (type default)))
 (global_label "ETH_CT_A" (shape passive) (at 134.62 81.28 90) (fields_autoplaced) (effects (font (size 1.27 1.27)) (justify left))
  (property "Intersheetrefs" "${INTERSHEET_REFS}" (at 134.62 81.28 0) (effects (font (size 1.27 1.27)) hide)))
 (wire (pts (xy 134.62 91.44) (xy 134.62 93.98)) (stroke (width 0) (type default)))
 (global_label "GND" (shape passive) (at 134.62 93.98 270) (fields_autoplaced) (effects (font (size 1.27 1.27)) (justify right))
  (property "Intersheetrefs" "${INTERSHEET_REFS}" (at 134.62 93.98 0) (effects (font (size 1.27 1.27)) hide)))
 (symbol (lib_id "hvh:C") (at 161.29 87.63 0) (unit 1) (in_bom yes) (on_board yes) (dnp no)
  (property "Reference" "C43" (at 163.83 86.36 0) (effects (font (size 1.27 1.27)) (justify left)))
  (property "Value" "100nF" (at 163.83 88.90 0) (effects (font (size 1.27 1.27)) (justify left)))
  (property "Footprint" "Capacitor_SMD:C_0402_1005Metric" (at 161.29 87.63 0) (effects (font (size 1.27 1.27)) (justify left) hide))
  (property "Datasheet" "" (at 161.29 87.63 0) (effects (font (size 1.27 1.27)) (justify left) hide))
  (property "LCSC" "C1525" (at 161.29 87.63 0) (effects (font (size 1.27 1.27)) (justify left) hide))
  (property "MPN" "CL05B104KO5NNNC" (at 161.29 87.63 0) (effects (font (size 1.27 1.27)) (justify left) hide))
  (property "Manufacturer" "Samsung" (at 161.29 87.63 0) (effects (font (size 1.27 1.27)) (justify left) hide))
  (property "Description" "Cap 100nF 16V X7R 0402" (at 161.29 87.63 0) (effects (font (size 1.27 1.27)) (justify left) hide)) (pin "1") (pin "2"))
 (wire (pts (xy 161.29 83.82) (xy 161.29 81.28)) (stroke (width 0) (type default)))
 (global_label "ETH_CT_B" (shape passive) (at 161.29 81.28 90) (fields_autoplaced) (effects (font (size 1.27 1.27)) (justify left))
  (property "Intersheetrefs" "${INTERSHEET_REFS}" (at 161.29 81.28 0) (effects (font (size 1.27 1.27)) hide)))
 (wire (pts (xy 161.29 91.44) (xy 161.29 93.98)) (stroke (width 0) (type default)))
 (global_label "GND" (shape passive) (at 161.29 93.98 270) (fields_autoplaced) (effects (font (size 1.27 1.27)) (justify right))
  (property "Intersheetrefs" "${INTERSHEET_REFS}" (at 161.29 93.98 0) (effects (font (size 1.27 1.27)) hide)))
 (symbol (lib_id "hvh:R") (at 34.29 125.73 0) (unit 1) (in_bom yes) (on_board yes) (dnp no)
  (property "Reference" "R23" (at 36.83 124.46 0) (effects (font (size 1.27 1.27)) (justify left)))
  (property "Value" "470R" (at 36.83 127.00 0) (effects (font (size 1.27 1.27)) (justify left)))
  (property "Footprint" "Resistor_SMD:R_0402_1005Metric" (at 34.29 125.73 0) (effects (font (size 1.27 1.27)) (justify left) hide))
  (property "Datasheet" "" (at 34.29 125.73 0) (effects (font (size 1.27 1.27)) (justify left) hide))
  (property "LCSC" "C25117" (at 34.29 125.73 0) (effects (font (size 1.27 1.27)) (justify left) hide))
  (property "MPN" "0402WGF4700TCE" (at 34.29 125.73 0) (effects (font (size 1.27 1.27)) (justify left) hide))
  (property "Manufacturer" "UNI-ROYAL" (at 34.29 125.73 0) (effects (font (size 1.27 1.27)) (justify left) hide))
  (property "Description" "Resistor 470R 1% 0402" (at 34.29 125.73 0) (effects (font (size 1.27 1.27)) (justify left) hide)) (pin "1") (pin "2"))
 (wire (pts (xy 34.29 121.92) (xy 34.29 119.38)) (stroke (width 0) (type default)))
 (global_label "ETH_LED1_K" (shape passive) (at 34.29 119.38 90) (fields_autoplaced) (effects (font (size 1.27 1.27)) (justify left))
  (property "Intersheetrefs" "${INTERSHEET_REFS}" (at 34.29 119.38 0) (effects (font (size 1.27 1.27)) hide)))
 (wire (pts (xy 34.29 129.54) (xy 34.29 132.08)) (stroke (width 0) (type default)))
 (global_label "ETH_LED2_N" (shape passive) (at 34.29 132.08 270) (fields_autoplaced) (effects (font (size 1.27 1.27)) (justify right))
  (property "Intersheetrefs" "${INTERSHEET_REFS}" (at 34.29 132.08 0) (effects (font (size 1.27 1.27)) hide)))
 (symbol (lib_id "hvh:R") (at 63.5 125.73 0) (unit 1) (in_bom yes) (on_board yes) (dnp no)
  (property "Reference" "R24" (at 66.04 124.46 0) (effects (font (size 1.27 1.27)) (justify left)))
  (property "Value" "470R" (at 66.04 127.00 0) (effects (font (size 1.27 1.27)) (justify left)))
  (property "Footprint" "Resistor_SMD:R_0402_1005Metric" (at 63.50 125.73 0) (effects (font (size 1.27 1.27)) (justify left) hide))
  (property "Datasheet" "" (at 63.50 125.73 0) (effects (font (size 1.27 1.27)) (justify left) hide))
  (property "LCSC" "C25117" (at 63.50 125.73 0) (effects (font (size 1.27 1.27)) (justify left) hide))
  (property "MPN" "0402WGF4700TCE" (at 63.50 125.73 0) (effects (font (size 1.27 1.27)) (justify left) hide))
  (property "Manufacturer" "UNI-ROYAL" (at 63.50 125.73 0) (effects (font (size 1.27 1.27)) (justify left) hide))
  (property "Description" "Resistor 470R 1% 0402" (at 63.50 125.73 0) (effects (font (size 1.27 1.27)) (justify left) hide)) (pin "1") (pin "2"))
 (wire (pts (xy 63.5 121.92) (xy 63.5 119.38)) (stroke (width 0) (type default)))
 (global_label "ETH_LED2_K" (shape passive) (at 63.5 119.38 90) (fields_autoplaced) (effects (font (size 1.27 1.27)) (justify left))
  (property "Intersheetrefs" "${INTERSHEET_REFS}" (at 63.5 119.38 0) (effects (font (size 1.27 1.27)) hide)))
 (wire (pts (xy 63.5 129.54) (xy 63.5 132.08)) (stroke (width 0) (type default)))
 (global_label "ETH_LED3_N" (shape passive) (at 63.5 132.08 270) (fields_autoplaced) (effects (font (size 1.27 1.27)) (justify right))
  (property "Intersheetrefs" "${INTERSHEET_REFS}" (at 63.5 132.08 0) (effects (font (size 1.27 1.27)) hide)))
 (symbol (lib_id "hvh:R") (at 92.71 125.73 0) (unit 1) (in_bom yes) (on_board yes) (dnp no)
  (property "Reference" "R25" (at 95.25 124.46 0) (effects (font (size 1.27 1.27)) (justify left)))
  (property "Value" "10k" (at 95.25 127.00 0) (effects (font (size 1.27 1.27)) (justify left)))
  (property "Footprint" "Resistor_SMD:R_0402_1005Metric" (at 92.71 125.73 0) (effects (font (size 1.27 1.27)) (justify left) hide))
  (property "Datasheet" "" (at 92.71 125.73 0) (effects (font (size 1.27 1.27)) (justify left) hide))
  (property "LCSC" "C25744" (at 92.71 125.73 0) (effects (font (size 1.27 1.27)) (justify left) hide))
  (property "MPN" "0402WGF1002TCE" (at 92.71 125.73 0) (effects (font (size 1.27 1.27)) (justify left) hide))
  (property "Manufacturer" "UNI-ROYAL" (at 92.71 125.73 0) (effects (font (size 1.27 1.27)) (justify left) hide))
  (property "Description" "Resistor 10k 1% 0402" (at 92.71 125.73 0) (effects (font (size 1.27 1.27)) (justify left) hide)) (pin "1") (pin "2"))
 (wire (pts (xy 92.71 121.92) (xy 92.71 119.38)) (stroke (width 0) (type default)))
 (global_label "+3V3" (shape passive) (at 92.71 119.38 90) (fields_autoplaced) (effects (font (size 1.27 1.27)) (justify left))
  (property "Intersheetrefs" "${INTERSHEET_REFS}" (at 92.71 119.38 0) (effects (font (size 1.27 1.27)) hide)))
 (wire (pts (xy 92.71 129.54) (xy 92.71 132.08)) (stroke (width 0) (type default)))
 (global_label "SD_PWR_ON" (shape passive) (at 92.71 132.08 270) (fields_autoplaced) (effects (font (size 1.27 1.27)) (justify right))
  (property "Intersheetrefs" "${INTERSHEET_REFS}" (at 92.71 132.08 0) (effects (font (size 1.27 1.27)) hide)))
 (symbol (lib_id "hvh:C") (at 119.38 125.73 0) (unit 1) (in_bom yes) (on_board yes) (dnp no)
  (property "Reference" "C44" (at 121.92 124.46 0) (effects (font (size 1.27 1.27)) (justify left)))
  (property "Value" "4.7uF" (at 121.92 127.00 0) (effects (font (size 1.27 1.27)) (justify left)))
  (property "Footprint" "Capacitor_SMD:C_0603_1608Metric" (at 119.38 125.73 0) (effects (font (size 1.27 1.27)) (justify left) hide))
  (property "Datasheet" "" (at 119.38 125.73 0) (effects (font (size 1.27 1.27)) (justify left) hide))
  (property "LCSC" "C19666" (at 119.38 125.73 0) (effects (font (size 1.27 1.27)) (justify left) hide))
  (property "MPN" "CL10A475KO8NNNC" (at 119.38 125.73 0) (effects (font (size 1.27 1.27)) (justify left) hide))
  (property "Manufacturer" "Samsung" (at 119.38 125.73 0) (effects (font (size 1.27 1.27)) (justify left) hide))
  (property "Description" "Cap 4.7uF 16V X5R 0603" (at 119.38 125.73 0) (effects (font (size 1.27 1.27)) (justify left) hide)) (pin "1") (pin "2"))
 (wire (pts (xy 119.38 121.92) (xy 119.38 119.38)) (stroke (width 0) (type default)))
 (global_label "SD_VDD" (shape passive) (at 119.38 119.38 90) (fields_autoplaced) (effects (font (size 1.27 1.27)) (justify left))
  (property "Intersheetrefs" "${INTERSHEET_REFS}" (at 119.38 119.38 0) (effects (font (size 1.27 1.27)) hide)))
 (wire (pts (xy 119.38 129.54) (xy 119.38 132.08)) (stroke (width 0) (type default)))
 (global_label "GND" (shape passive) (at 119.38 132.08 270) (fields_autoplaced) (effects (font (size 1.27 1.27)) (justify right))
  (property "Intersheetrefs" "${INTERSHEET_REFS}" (at 119.38 132.08 0) (effects (font (size 1.27 1.27)) hide)))
 (symbol (lib_id "hvh:C") (at 144.78 125.73 0) (unit 1) (in_bom yes) (on_board yes) (dnp no)
  (property "Reference" "C45" (at 147.32 124.46 0) (effects (font (size 1.27 1.27)) (justify left)))
  (property "Value" "100nF" (at 147.32 127.00 0) (effects (font (size 1.27 1.27)) (justify left)))
  (property "Footprint" "Capacitor_SMD:C_0402_1005Metric" (at 144.78 125.73 0) (effects (font (size 1.27 1.27)) (justify left) hide))
  (property "Datasheet" "" (at 144.78 125.73 0) (effects (font (size 1.27 1.27)) (justify left) hide))
  (property "LCSC" "C1525" (at 144.78 125.73 0) (effects (font (size 1.27 1.27)) (justify left) hide))
  (property "MPN" "CL05B104KO5NNNC" (at 144.78 125.73 0) (effects (font (size 1.27 1.27)) (justify left) hide))
  (property "Manufacturer" "Samsung" (at 144.78 125.73 0) (effects (font (size 1.27 1.27)) (justify left) hide))
  (property "Description" "Cap 100nF 16V X7R 0402" (at 144.78 125.73 0) (effects (font (size 1.27 1.27)) (justify left) hide)) (pin "1") (pin "2"))
 (wire (pts (xy 144.78 121.92) (xy 144.78 119.38)) (stroke (width 0) (type default)))
 (global_label "SD_VDD" (shape passive) (at 144.78 119.38 90) (fields_autoplaced) (effects (font (size 1.27 1.27)) (justify left))
  (property "Intersheetrefs" "${INTERSHEET_REFS}" (at 144.78 119.38 0) (effects (font (size 1.27 1.27)) hide)))
 (wire (pts (xy 144.78 129.54) (xy 144.78 132.08)) (stroke (width 0) (type default)))
 (global_label "GND" (shape passive) (at 144.78 132.08 270) (fields_autoplaced) (effects (font (size 1.27 1.27)) (justify right))
  (property "Intersheetrefs" "${INTERSHEET_REFS}" (at 144.78 132.08 0) (effects (font (size 1.27 1.27)) hide)))
 (symbol (lib_id "hvh:C") (at 168.91 125.73 0) (unit 1) (in_bom yes) (on_board yes) (dnp no)
  (property "Reference" "C46" (at 171.45 124.46 0) (effects (font (size 1.27 1.27)) (justify left)))
  (property "Value" "1uF" (at 171.45 127.00 0) (effects (font (size 1.27 1.27)) (justify left)))
  (property "Footprint" "Capacitor_SMD:C_0402_1005Metric" (at 168.91 125.73 0) (effects (font (size 1.27 1.27)) (justify left) hide))
  (property "Datasheet" "" (at 168.91 125.73 0) (effects (font (size 1.27 1.27)) (justify left) hide))
  (property "LCSC" "C52923" (at 168.91 125.73 0) (effects (font (size 1.27 1.27)) (justify left) hide))
  (property "MPN" "CL05A105KA5NQNC" (at 168.91 125.73 0) (effects (font (size 1.27 1.27)) (justify left) hide))
  (property "Manufacturer" "Samsung" (at 168.91 125.73 0) (effects (font (size 1.27 1.27)) (justify left) hide))
  (property "Description" "Cap 1uF 25V X5R 0402" (at 168.91 125.73 0) (effects (font (size 1.27 1.27)) (justify left) hide)) (pin "1") (pin "2"))
 (wire (pts (xy 168.91 121.92) (xy 168.91 119.38)) (stroke (width 0) (type default)))
 (global_label "+3V3" (shape passive) (at 168.91 119.38 90) (fields_autoplaced) (effects (font (size 1.27 1.27)) (justify left))
  (property "Intersheetrefs" "${INTERSHEET_REFS}" (at 168.91 119.38 0) (effects (font (size 1.27 1.27)) hide)))
 (wire (pts (xy 168.91 129.54) (xy 168.91 132.08)) (stroke (width 0) (type default)))
 (global_label "GND" (shape passive) (at 168.91 132.08 270) (fields_autoplaced) (effects (font (size 1.27 1.27)) (justify right))
  (property "Intersheetrefs" "${INTERSHEET_REFS}" (at 168.91 132.08 0) (effects (font (size 1.27 1.27)) hide)))
 (symbol (lib_id "hvh:PWR_FLAG") (at 30.48 158.75 0) (unit 1) (in_bom no) (on_board yes) (dnp no)
  (property "Reference" "#FLG0600" (at 30.48 154.75 0) (effects (font (size 1.27 1.27)) hide))
  (property "Value" "PWR_FLAG" (at 30.48 154.75 0) (effects (font (size 1.27 1.27))))
  (property "Footprint" "" (at 30.48 158.75 0) (effects (font (size 1.27 1.27)) hide))
  (property "Datasheet" "" (at 30.48 158.75 0) (effects (font (size 1.27 1.27)) hide)) (pin "1"))
 (wire (pts (xy 30.48 158.75) (xy 30.48 161.29)) (stroke (width 0) (type default)))
 (global_label "GND" (shape passive) (at 30.48 161.29 270) (fields_autoplaced) (effects (font (size 1.27 1.27)) (justify right))
  (property "Intersheetrefs" "${INTERSHEET_REFS}" (at 30.48 161.29 0) (effects (font (size 1.27 1.27)) hide)))
 (symbol (lib_id "hvh:PWR_FLAG") (at 59.69 158.75 0) (unit 1) (in_bom no) (on_board yes) (dnp no)
  (property "Reference" "#FLG0601" (at 59.69 154.75 0) (effects (font (size 1.27 1.27)) hide))
  (property "Value" "PWR_FLAG" (at 59.69 154.75 0) (effects (font (size 1.27 1.27))))
  (property "Footprint" "" (at 59.69 158.75 0) (effects (font (size 1.27 1.27)) hide))
  (property "Datasheet" "" (at 59.69 158.75 0) (effects (font (size 1.27 1.27)) hide)) (pin "1"))
 (wire (pts (xy 59.69 158.75) (xy 59.69 161.29)) (stroke (width 0) (type default)))
 (global_label "+3V3" (shape passive) (at 59.69 161.29 270) (fields_autoplaced) (effects (font (size 1.27 1.27)) (justify right))
  (property "Intersheetrefs" "${INTERSHEET_REFS}" (at 59.69 161.29 0) (effects (font (size 1.27 1.27)) hide)))
 (text "HR911130A LED pin polarity (11/14 anode) per LCSC land pattern - verify on first article." (at 170 161.29 0) (effects (font (size 1.5 1.5)) (justify left bottom)))
 (text "SD card supply switched by CM5 SD_PWR_ON (required for UHS reset)." (at 170 165.1 0) (effects (font (size 1.5 1.5)) (justify left bottom))))
